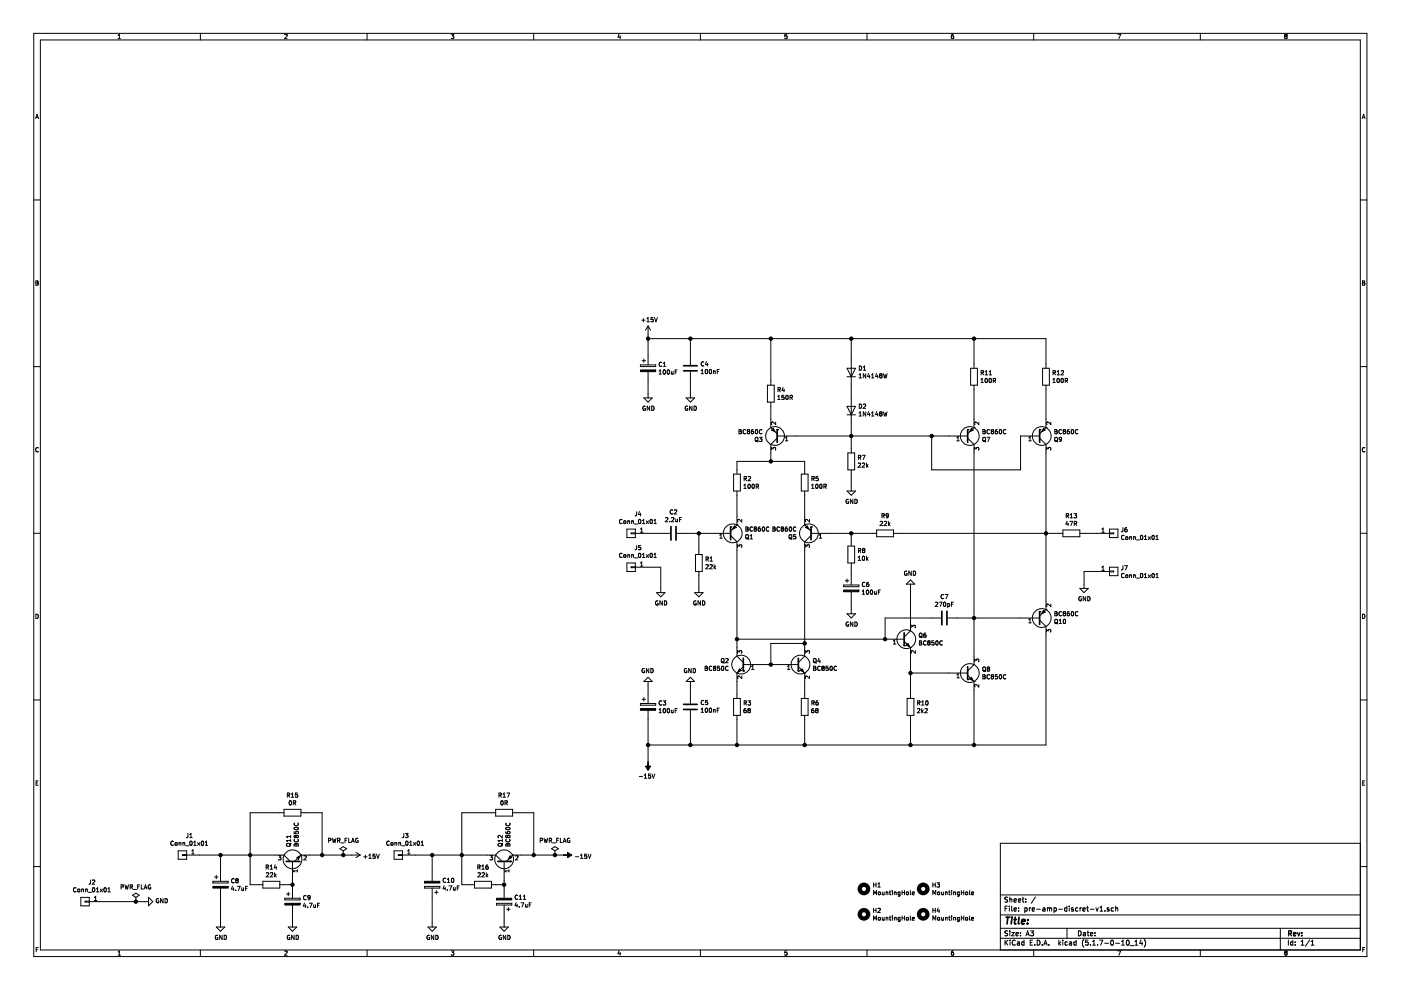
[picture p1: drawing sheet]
EESchema Schematic File Version 4
EELAYER 30 0
EELAYER END
$Descr A3 16535 11693
encoding utf-8
Sheet 1 1
Title ""
Date ""
Rev ""
Comp ""
Comment1 ""
Comment2 ""
Comment3 ""
Comment4 ""
$EndDescr
$Comp
L Transistor_BJT:BC850 Q2
U 1 1
P 8800 7850
F 0 "Q2" H 8991 7896 50  0000 L CNN
F 1 "BC850C" H 8991 7805 50  0000 L CNN
F 2 "Package_TO_SOT_SMD:SOT-23" H 9000 7775 50  0001 L CIN
F 3 "http://www.infineon.com/dgdl/Infineon-BC847SERIES_BC848SERIES_BC849SERIES_BC850SERIES-DS-v01_01-en.pdf?fileId=db3a304314dca389011541d4630a1657" H 8800 7850 50  0001 L CNN
	1    8800 7850
	-1   0    0    -1  
$EndComp
$Comp
L Transistor_BJT:BC860 Q5
U 1 1
P 9600 6300
F 0 "Q5" H 9791 6346 50  0000 L CNN
F 1 "BC860C" H 9791 6255 50  0000 L CNN
F 2 "Package_TO_SOT_SMD:SOT-23" H 9800 6225 50  0001 L CIN
F 3 "http://www.infineon.com/dgdl/Infineon-BC857SERIES_BC858SERIES_BC859SERIES_BC860SERIES-DS-v01_01-en.pdf?fileId=db3a304314dca389011541da0e3a1661" H 9600 6300 50  0001 L CNN
	1    9600 6300
	-1   0    0    1   
$EndComp
$Comp
L Transistor_BJT:BC850 Q4
U 1 1
P 9400 7850
F 0 "Q4" H 9591 7896 50  0000 L CNN
F 1 "BC850C" H 9591 7805 50  0000 L CNN
F 2 "Package_TO_SOT_SMD:SOT-23" H 9600 7775 50  0001 L CIN
F 3 "http://www.infineon.com/dgdl/Infineon-BC847SERIES_BC848SERIES_BC849SERIES_BC850SERIES-DS-v01_01-en.pdf?fileId=db3a304314dca389011541d4630a1657" H 9400 7850 50  0001 L CNN
	1    9400 7850
	1    0    0    -1  
$EndComp
$Comp
L Device:R R6
U 1 1
P 9500 8350
F 0 "R6" H 9570 8396 50  0000 L CNN
F 1 "68" H 9570 8305 50  0000 L CNN
F 2 "Resistor_SMD:R_0805_2012Metric_Pad1.20x1.40mm_HandSolder" V 9430 8350 50  0001 C CNN
F 3 "~" H 9500 8350 50  0001 C CNN
	1    9500 8350
	1    0    0    -1  
$EndComp
$Comp
L Transistor_BJT:BC860 Q1
U 1 1
P 8600 6300
F 0 "Q1" H 8791 6346 50  0000 L CNN
F 1 "BC860C" H 8791 6255 50  0000 L CNN
F 2 "Package_TO_SOT_SMD:SOT-23" H 8800 6225 50  0001 L CIN
F 3 "http://www.infineon.com/dgdl/Infineon-BC857SERIES_BC858SERIES_BC859SERIES_BC860SERIES-DS-v01_01-en.pdf?fileId=db3a304314dca389011541da0e3a1661" H 8600 6300 50  0001 L CNN
	1    8600 6300
	1    0    0    1   
$EndComp
$Comp
L Device:C C2
U 1 1
P 7950 6300
F 0 "C2" V 7698 6300 50  0000 C CNN
F 1 "2.2uF" V 7789 6300 50  0000 C CNN
F 2 "Capacitor_THT:C_Rect_L7.2mm_W7.2mm_P5.00mm_FKS2_FKP2_MKS2_MKP2" H 7988 6150 50  0001 C CNN
F 3 "~" H 7950 6300 50  0001 C CNN
	1    7950 6300
	0    1    1    0   
$EndComp
$Comp
L power:GND #PWR09
U 1 1
P 8250 6950
F 0 "#PWR09" H 8250 6700 50  0001 C CNN
F 1 "GND" H 8255 6777 50  0000 C CNN
F 2 "" H 8250 6950 50  0001 C CNN
F 3 "" H 8250 6950 50  0001 C CNN
	1    8250 6950
	1    0    0    -1  
$EndComp
$Comp
L Device:R R3
U 1 1
P 8700 8350
F 0 "R3" H 8770 8396 50  0000 L CNN
F 1 "68" H 8770 8305 50  0000 L CNN
F 2 "Resistor_SMD:R_0805_2012Metric_Pad1.20x1.40mm_HandSolder" V 8630 8350 50  0001 C CNN
F 3 "~" H 8700 8350 50  0001 C CNN
	1    8700 8350
	1    0    0    -1  
$EndComp
$Comp
L Device:R R1
U 1 1
P 8250 6650
F 0 "R1" H 8320 6696 50  0000 L CNN
F 1 "22k" H 8320 6605 50  0000 L CNN
F 2 "Resistor_SMD:R_0805_2012Metric_Pad1.20x1.40mm_HandSolder" V 8180 6650 50  0001 C CNN
F 3 "~" H 8250 6650 50  0001 C CNN
	1    8250 6650
	1    0    0    -1  
$EndComp
$Comp
L Device:R R8
U 1 1
P 10050 6550
F 0 "R8" H 10120 6596 50  0000 L CNN
F 1 "10k" H 10120 6505 50  0000 L CNN
F 2 "Resistor_SMD:R_0805_2012Metric_Pad1.20x1.40mm_HandSolder" V 9980 6550 50  0001 C CNN
F 3 "~" H 10050 6550 50  0001 C CNN
	1    10050 6550
	1    0    0    -1  
$EndComp
$Comp
L Device:CP C6
U 1 1
P 10050 6950
F 0 "C6" H 10168 6996 50  0000 L CNN
F 1 "100uF" H 10168 6905 50  0000 L CNN
F 2 "Capacitor_THT:CP_Radial_D8.0mm_P3.50mm" H 10088 6800 50  0001 C CNN
F 3 "~" H 10050 6950 50  0001 C CNN
	1    10050 6950
	1    0    0    -1  
$EndComp
$Comp
L Device:R R9
U 1 1
P 10450 6300
F 0 "R9" V 10243 6300 50  0000 C CNN
F 1 "22k" V 10334 6300 50  0000 C CNN
F 2 "Resistor_SMD:R_0805_2012Metric_Pad1.20x1.40mm_HandSolder" V 10380 6300 50  0001 C CNN
F 3 "~" H 10450 6300 50  0001 C CNN
	1    10450 6300
	0    1    1    0   
$EndComp
$Comp
L Device:R R2
U 1 1
P 8700 5700
F 0 "R2" H 8770 5746 50  0000 L CNN
F 1 "100R" H 8770 5655 50  0000 L CNN
F 2 "Resistor_SMD:R_0805_2012Metric_Pad1.20x1.40mm_HandSolder" V 8630 5700 50  0001 C CNN
F 3 "~" H 8700 5700 50  0001 C CNN
	1    8700 5700
	1    0    0    -1  
$EndComp
$Comp
L Device:R R5
U 1 1
P 9500 5700
F 0 "R5" H 9570 5746 50  0000 L CNN
F 1 "100R" H 9570 5655 50  0000 L CNN
F 2 "Resistor_SMD:R_0805_2012Metric_Pad1.20x1.40mm_HandSolder" V 9430 5700 50  0001 C CNN
F 3 "~" H 9500 5700 50  0001 C CNN
	1    9500 5700
	1    0    0    -1  
$EndComp
$Comp
L Transistor_BJT:BC860 Q3
U 1 1
P 9200 5150
F 0 "Q3" H 9391 5196 50  0000 L CNN
F 1 "BC860C" H 9391 5105 50  0000 L CNN
F 2 "Package_TO_SOT_SMD:SOT-23" H 9400 5075 50  0001 L CIN
F 3 "http://www.infineon.com/dgdl/Infineon-BC857SERIES_BC858SERIES_BC859SERIES_BC860SERIES-DS-v01_01-en.pdf?fileId=db3a304314dca389011541da0e3a1661" H 9200 5150 50  0001 L CNN
	1    9200 5150
	-1   0    0    1   
$EndComp
$Comp
L Device:R R4
U 1 1
P 9100 4650
F 0 "R4" H 9170 4696 50  0000 L CNN
F 1 "150R" H 9170 4605 50  0000 L CNN
F 2 "Resistor_SMD:R_0805_2012Metric_Pad1.20x1.40mm_HandSolder" V 9030 4650 50  0001 C CNN
F 3 "~" H 9100 4650 50  0001 C CNN
	1    9100 4650
	1    0    0    -1  
$EndComp
$Comp
L Device:R R7
U 1 1
P 10050 5450
F 0 "R7" H 10120 5496 50  0000 L CNN
F 1 "22k" H 10120 5405 50  0000 L CNN
F 2 "Resistor_SMD:R_0805_2012Metric_Pad1.20x1.40mm_HandSolder" V 9980 5450 50  0001 C CNN
F 3 "~" H 10050 5450 50  0001 C CNN
	1    10050 5450
	1    0    0    -1  
$EndComp
$Comp
L Diode:1N4148W D2
U 1 1
P 10050 4850
F 0 "D2" V 10096 4770 50  0000 R CNN
F 1 "1N4148W" V 10005 4770 50  0000 R CNN
F 2 "Diode_SMD:D_SOD-123" H 10050 4675 50  0001 C CNN
F 3 "https://www.vishay.com/docs/85748/1n4148w.pdf" H 10050 4850 50  0001 C CNN
	1    10050 4850
	0    -1   -1   0   
$EndComp
$Comp
L Diode:1N4148W D1
U 1 1
P 10050 4400
F 0 "D1" V 10096 4320 50  0000 R CNN
F 1 "1N4148W" V 10005 4320 50  0000 R CNN
F 2 "Diode_SMD:D_SOD-123" H 10050 4225 50  0001 C CNN
F 3 "https://www.vishay.com/docs/85748/1n4148w.pdf" H 10050 4400 50  0001 C CNN
	1    10050 4400
	0    -1   -1   0   
$EndComp
$Comp
L Transistor_BJT:BC860 Q7
U 1 1
P 11400 5150
F 0 "Q7" H 11591 5196 50  0000 L CNN
F 1 "BC860C" H 11591 5105 50  0000 L CNN
F 2 "Package_TO_SOT_SMD:SOT-23" H 11600 5075 50  0001 L CIN
F 3 "http://www.infineon.com/dgdl/Infineon-BC857SERIES_BC858SERIES_BC859SERIES_BC860SERIES-DS-v01_01-en.pdf?fileId=db3a304314dca389011541da0e3a1661" H 11400 5150 50  0001 L CNN
	1    11400 5150
	1    0    0    1   
$EndComp
$Comp
L Transistor_BJT:BC860 Q9
U 1 1
P 12250 5150
F 0 "Q9" H 12441 5196 50  0000 L CNN
F 1 "BC860C" H 12441 5105 50  0000 L CNN
F 2 "Package_TO_SOT_SMD:SOT-23" H 12450 5075 50  0001 L CIN
F 3 "http://www.infineon.com/dgdl/Infineon-BC857SERIES_BC858SERIES_BC859SERIES_BC860SERIES-DS-v01_01-en.pdf?fileId=db3a304314dca389011541da0e3a1661" H 12250 5150 50  0001 L CNN
	1    12250 5150
	1    0    0    1   
$EndComp
$Comp
L Device:R R11
U 1 1
P 11500 4450
F 0 "R11" H 11570 4496 50  0000 L CNN
F 1 "100R" H 11570 4405 50  0000 L CNN
F 2 "Resistor_SMD:R_0805_2012Metric_Pad1.20x1.40mm_HandSolder" V 11430 4450 50  0001 C CNN
F 3 "~" H 11500 4450 50  0001 C CNN
	1    11500 4450
	1    0    0    -1  
$EndComp
$Comp
L Device:R R12
U 1 1
P 12350 4450
F 0 "R12" H 12420 4496 50  0000 L CNN
F 1 "100R" H 12420 4405 50  0000 L CNN
F 2 "Resistor_SMD:R_0805_2012Metric_Pad1.20x1.40mm_HandSolder" V 12280 4450 50  0001 C CNN
F 3 "~" H 12350 4450 50  0001 C CNN
	1    12350 4450
	1    0    0    -1  
$EndComp
$Comp
L Transistor_BJT:BC850 Q6
U 1 1
P 10650 7550
F 0 "Q6" H 10841 7596 50  0000 L CNN
F 1 "BC850C" H 10841 7505 50  0000 L CNN
F 2 "Package_TO_SOT_SMD:SOT-23" H 10850 7475 50  0001 L CIN
F 3 "http://www.infineon.com/dgdl/Infineon-BC847SERIES_BC848SERIES_BC849SERIES_BC850SERIES-DS-v01_01-en.pdf?fileId=db3a304314dca389011541d4630a1657" H 10650 7550 50  0001 L CNN
	1    10650 7550
	1    0    0    -1  
$EndComp
$Comp
L Transistor_BJT:BC850 Q8
U 1 1
P 11400 7950
F 0 "Q8" H 11591 7996 50  0000 L CNN
F 1 "BC850C" H 11591 7905 50  0000 L CNN
F 2 "Package_TO_SOT_SMD:SOT-23" H 11600 7875 50  0001 L CIN
F 3 "http://www.infineon.com/dgdl/Infineon-BC847SERIES_BC848SERIES_BC849SERIES_BC850SERIES-DS-v01_01-en.pdf?fileId=db3a304314dca389011541d4630a1657" H 11400 7950 50  0001 L CNN
	1    11400 7950
	1    0    0    -1  
$EndComp
$Comp
L Device:R R10
U 1 1
P 10750 8350
F 0 "R10" H 10820 8396 50  0000 L CNN
F 1 "2k2" H 10820 8305 50  0000 L CNN
F 2 "Resistor_SMD:R_0805_2012Metric_Pad1.20x1.40mm_HandSolder" V 10680 8350 50  0001 C CNN
F 3 "~" H 10750 8350 50  0001 C CNN
	1    10750 8350
	1    0    0    -1  
$EndComp
$Comp
L Transistor_BJT:BC860 Q10
U 1 1
P 12250 7300
F 0 "Q10" H 12441 7346 50  0000 L CNN
F 1 "BC860C" H 12441 7255 50  0000 L CNN
F 2 "Package_TO_SOT_SMD:SOT-23" H 12450 7225 50  0001 L CIN
F 3 "http://www.infineon.com/dgdl/Infineon-BC857SERIES_BC858SERIES_BC859SERIES_BC860SERIES-DS-v01_01-en.pdf?fileId=db3a304314dca389011541da0e3a1661" H 12250 7300 50  0001 L CNN
	1    12250 7300
	1    0    0    1   
$EndComp
$Comp
L power:GND #PWR013
U 1 1
P 10050 7200
F 0 "#PWR013" H 10050 6950 50  0001 C CNN
F 1 "GND" H 10055 7027 50  0000 C CNN
F 2 "" H 10050 7200 50  0001 C CNN
F 3 "" H 10050 7200 50  0001 C CNN
	1    10050 7200
	1    0    0    -1  
$EndComp
Wire Wire Line
	8700 6500 8700 7550
Wire Wire Line
	8700 8200 8700 8050
Wire Wire Line
	9500 7650 9500 7600
Wire Wire Line
	9200 7850 9100 7850
Wire Wire Line
	9100 7850 9100 7600
Wire Wire Line
	9100 7600 9500 7600
Connection ~ 9100 7850
Wire Wire Line
	9100 7850 9000 7850
Connection ~ 9500 7600
Wire Wire Line
	9500 7600 9500 6500
Wire Wire Line
	9500 8200 9500 8050
$Comp
L Device:C C7
U 1 1
P 11150 7300
F 0 "C7" V 10898 7300 50  0000 C CNN
F 1 "270pF" V 10989 7300 50  0000 C CNN
F 2 "Capacitor_THT:C_Disc_D7.0mm_W2.5mm_P5.00mm" H 11188 7150 50  0001 C CNN
F 3 "~" H 11150 7300 50  0001 C CNN
	1    11150 7300
	0    1    1    0   
$EndComp
$Comp
L power:GND #PWR014
U 1 1
P 10750 6950
F 0 "#PWR014" H 10750 6700 50  0001 C CNN
F 1 "GND" H 10755 6777 50  0000 C CNN
F 2 "" H 10750 6950 50  0001 C CNN
F 3 "" H 10750 6950 50  0001 C CNN
	1    10750 6950
	-1   0    0    1   
$EndComp
$Comp
L power:GND #PWR04
U 1 1
P 7800 6950
F 0 "#PWR04" H 7800 6700 50  0001 C CNN
F 1 "GND" H 7805 6777 50  0000 C CNN
F 2 "" H 7800 6950 50  0001 C CNN
F 3 "" H 7800 6950 50  0001 C CNN
	1    7800 6950
	1    0    0    -1  
$EndComp
$Comp
L Mechanical:MountingHole H1
U 1 1
P 10200 10500
F 0 "H1" H 10300 10546 50  0000 L CNN
F 1 "MountingHole" H 10300 10455 50  0000 L CNN
F 2 "MountingHole:MountingHole_3.2mm_M3" H 10200 10500 50  0001 C CNN
F 3 "~" H 10200 10500 50  0001 C CNN
	1    10200 10500
	1    0    0    -1  
$EndComp
$Comp
L Mechanical:MountingHole H3
U 1 1
P 10900 10500
F 0 "H3" H 11000 10546 50  0000 L CNN
F 1 "MountingHole" H 11000 10455 50  0000 L CNN
F 2 "MountingHole:MountingHole_3.2mm_M3" H 10900 10500 50  0001 C CNN
F 3 "~" H 10900 10500 50  0001 C CNN
	1    10900 10500
	1    0    0    -1  
$EndComp
$Comp
L Mechanical:MountingHole H2
U 1 1
P 10200 10800
F 0 "H2" H 10300 10846 50  0000 L CNN
F 1 "MountingHole" H 10300 10755 50  0000 L CNN
F 2 "MountingHole:MountingHole_3.2mm_M3" H 10200 10800 50  0001 C CNN
F 3 "~" H 10200 10800 50  0001 C CNN
	1    10200 10800
	1    0    0    -1  
$EndComp
$Comp
L Mechanical:MountingHole H4
U 1 1
P 10900 10800
F 0 "H4" H 11000 10846 50  0000 L CNN
F 1 "MountingHole" H 11000 10755 50  0000 L CNN
F 2 "MountingHole:MountingHole_3.2mm_M3" H 10900 10800 50  0001 C CNN
F 3 "~" H 10900 10800 50  0001 C CNN
	1    10900 10800
	1    0    0    -1  
$EndComp
$Comp
L Connector_Generic:Conn_01x01 J4
U 1 1
P 7450 6300
F 0 "J4" H 7368 6075 50  0000 C CNN
F 1 "Conn_01x01" H 7368 6166 50  0000 C CNN
F 2 "Connector_Pin:Pin_D1.3mm_L11.0mm" H 7450 6300 50  0001 C CNN
F 3 "~" H 7450 6300 50  0001 C CNN
	1    7450 6300
	-1   0    0    1   
$EndComp
$Comp
L Connector_Generic:Conn_01x01 J5
U 1 1
P 7450 6700
F 0 "J5" H 7368 6475 50  0000 C CNN
F 1 "Conn_01x01" H 7368 6566 50  0000 C CNN
F 2 "Connector_Pin:Pin_D1.3mm_L11.0mm" H 7450 6700 50  0001 C CNN
F 3 "~" H 7450 6700 50  0001 C CNN
	1    7450 6700
	-1   0    0    1   
$EndComp
Wire Wire Line
	8250 6950 8250 6800
Wire Wire Line
	8250 6500 8250 6300
Wire Wire Line
	8700 5550 8700 5450
Wire Wire Line
	8700 5450 9100 5450
Wire Wire Line
	9500 5450 9500 5550
Wire Wire Line
	9100 5350 9100 5450
Connection ~ 9100 5450
Wire Wire Line
	9100 5450 9500 5450
Wire Wire Line
	8700 6100 8700 5850
Wire Wire Line
	9500 6100 9500 5850
$Comp
L power:GND #PWR012
U 1 1
P 10050 5750
F 0 "#PWR012" H 10050 5500 50  0001 C CNN
F 1 "GND" H 10055 5577 50  0000 C CNN
F 2 "" H 10050 5750 50  0001 C CNN
F 3 "" H 10050 5750 50  0001 C CNN
	1    10050 5750
	1    0    0    -1  
$EndComp
Wire Wire Line
	9400 5150 10050 5150
Wire Wire Line
	10050 5150 10050 5000
Wire Wire Line
	10050 5300 10050 5150
Connection ~ 10050 5150
Wire Wire Line
	10050 5750 10050 5600
Wire Wire Line
	9100 4950 9100 4800
Wire Wire Line
	9100 4500 9100 4000
Wire Wire Line
	9100 4000 10050 4000
Wire Wire Line
	10050 4000 10050 4250
Wire Wire Line
	10050 4550 10050 4700
Wire Wire Line
	11200 5150 11000 5150
Wire Wire Line
	11500 4950 11500 4600
Wire Wire Line
	11500 4300 11500 4000
Wire Wire Line
	11500 4000 10050 4000
Connection ~ 10050 4000
Wire Wire Line
	12350 4300 12350 4000
Wire Wire Line
	12350 4000 11500 4000
Connection ~ 11500 4000
Wire Wire Line
	12350 4950 12350 4600
Wire Wire Line
	12350 7100 12350 6300
Wire Wire Line
	11500 7750 11500 7300
Wire Wire Line
	11300 7300 11500 7300
Connection ~ 11500 7300
Wire Wire Line
	11500 7300 11500 5350
Wire Wire Line
	11500 7300 12050 7300
Wire Wire Line
	11200 7950 10750 7950
Connection ~ 10750 7950
Wire Wire Line
	9800 6300 10050 6300
Wire Wire Line
	10050 6400 10050 6300
Connection ~ 10050 6300
Wire Wire Line
	10050 6300 10300 6300
Wire Wire Line
	10050 6800 10050 6700
Wire Wire Line
	10050 7200 10050 7100
Wire Wire Line
	10450 7300 10450 7550
Wire Wire Line
	10450 7550 8700 7550
Connection ~ 10450 7550
Connection ~ 8700 7550
Wire Wire Line
	8700 7550 8700 7650
Wire Wire Line
	10450 7300 11000 7300
Wire Wire Line
	10750 7350 10750 6950
Wire Wire Line
	10600 6300 12350 6300
Connection ~ 12350 6300
Wire Wire Line
	12350 6300 12350 5350
Wire Wire Line
	12050 5150 12050 5550
Wire Wire Line
	12050 5550 11000 5550
Wire Wire Line
	11000 5550 11000 5150
Connection ~ 11000 5150
Wire Wire Line
	11000 5150 10050 5150
$Comp
L power:+15V #PWR05
U 1 1
P 7650 3950
F 0 "#PWR05" H 7650 3800 50  0001 C CNN
F 1 "+15V" H 7665 4123 50  0000 C CNN
F 2 "" H 7650 3950 50  0001 C CNN
F 3 "" H 7650 3950 50  0001 C CNN
	1    7650 3950
	1    0    0    -1  
$EndComp
Connection ~ 9100 4000
Wire Wire Line
	12350 7500 12350 8800
Wire Wire Line
	12350 8800 11500 8800
Wire Wire Line
	8700 8800 8700 8500
Wire Wire Line
	9500 8500 9500 8800
Connection ~ 9500 8800
Wire Wire Line
	9500 8800 8700 8800
Wire Wire Line
	10750 8500 10750 8800
Connection ~ 10750 8800
Wire Wire Line
	10750 8800 9500 8800
Wire Wire Line
	11500 8150 11500 8800
Connection ~ 11500 8800
Wire Wire Line
	11500 8800 10750 8800
$Comp
L power:-15V #PWR08
U 1 1
P 7650 9000
F 0 "#PWR08" H 7650 9100 50  0001 C CNN
F 1 "-15V" H 7665 9173 50  0000 C CNN
F 2 "" H 7650 9000 50  0001 C CNN
F 3 "" H 7650 9000 50  0001 C CNN
	1    7650 9000
	-1   0    0    1   
$EndComp
Connection ~ 8700 8800
$Comp
L Connector_Generic:Conn_01x01 J6
U 1 1
P 13150 6300
F 0 "J6" H 13230 6342 50  0000 L CNN
F 1 "Conn_01x01" H 13230 6251 50  0000 L CNN
F 2 "Connector_Pin:Pin_D1.3mm_L11.0mm" H 13150 6300 50  0001 C CNN
F 3 "~" H 13150 6300 50  0001 C CNN
	1    13150 6300
	1    0    0    -1  
$EndComp
$Comp
L Connector_Generic:Conn_01x01 J7
U 1 1
P 13150 6750
F 0 "J7" H 13230 6792 50  0000 L CNN
F 1 "Conn_01x01" H 13230 6701 50  0000 L CNN
F 2 "Connector_Pin:Pin_D1.3mm_L11.0mm" H 13150 6750 50  0001 C CNN
F 3 "~" H 13150 6750 50  0001 C CNN
	1    13150 6750
	1    0    0    -1  
$EndComp
$Comp
L Connector_Generic:Conn_01x01 J1
U 1 1
P 2150 10100
F 0 "J1" H 2068 9875 50  0000 C CNN
F 1 "Conn_01x01" H 2068 9966 50  0000 C CNN
F 2 "Connector_Pin:Pin_D1.3mm_L11.0mm" H 2150 10100 50  0001 C CNN
F 3 "~" H 2150 10100 50  0001 C CNN
	1    2150 10100
	-1   0    0    1   
$EndComp
$Comp
L Connector_Generic:Conn_01x01 J2
U 1 1
P 1000 10650
F 0 "J2" H 918 10425 50  0000 C CNN
F 1 "Conn_01x01" H 918 10516 50  0000 C CNN
F 2 "Connector_Pin:Pin_D1.3mm_L11.0mm" H 1000 10650 50  0001 C CNN
F 3 "~" H 1000 10650 50  0001 C CNN
	1    1000 10650
	-1   0    0    1   
$EndComp
$Comp
L Connector_Generic:Conn_01x01 J3
U 1 1
P 4700 10100
F 0 "J3" H 4618 9875 50  0000 C CNN
F 1 "Conn_01x01" H 4618 9966 50  0000 C CNN
F 2 "Connector_Pin:Pin_D1.3mm_L11.0mm" H 4700 10100 50  0001 C CNN
F 3 "~" H 4700 10100 50  0001 C CNN
	1    4700 10100
	-1   0    0    1   
$EndComp
$Comp
L power:GND #PWR02
U 1 1
P 1700 10650
F 0 "#PWR02" H 1700 10400 50  0001 C CNN
F 1 "GND" V 1705 10522 50  0000 R CNN
F 2 "" H 1700 10650 50  0001 C CNN
F 3 "" H 1700 10650 50  0001 C CNN
	1    1700 10650
	0    -1   -1   0   
$EndComp
$Comp
L power:+15V #PWR01
U 1 1
P 4150 10100
F 0 "#PWR01" H 4150 9950 50  0001 C CNN
F 1 "+15V" V 4165 10228 50  0000 L CNN
F 2 "" H 4150 10100 50  0001 C CNN
F 3 "" H 4150 10100 50  0001 C CNN
	1    4150 10100
	0    1    1    0   
$EndComp
$Comp
L Device:CP C3
U 1 1
P 7650 8350
F 0 "C3" H 7768 8396 50  0000 L CNN
F 1 "100uF" H 7768 8305 50  0000 L CNN
F 2 "Capacitor_THT:CP_Radial_D8.0mm_P3.50mm" H 7688 8200 50  0001 C CNN
F 3 "~" H 7650 8350 50  0001 C CNN
	1    7650 8350
	1    0    0    -1  
$EndComp
$Comp
L Device:C C5
U 1 1
P 8150 8350
F 0 "C5" H 8035 8304 50  0000 R CNN
F 1 "100nF" H 8035 8395 50  0000 R CNN
F 2 "Capacitor_THT:C_Rect_L7.2mm_W2.5mm_P5.00mm_FKS2_FKP2_MKS2_MKP2" H 8188 8200 50  0001 C CNN
F 3 "~" H 8150 8350 50  0001 C CNN
	1    8150 8350
	-1   0    0    1   
$EndComp
$Comp
L power:GND #PWR07
U 1 1
P 7650 8100
F 0 "#PWR07" H 7650 7850 50  0001 C CNN
F 1 "GND" H 7655 7927 50  0000 C CNN
F 2 "" H 7650 8100 50  0001 C CNN
F 3 "" H 7650 8100 50  0001 C CNN
	1    7650 8100
	-1   0    0    1   
$EndComp
$Comp
L power:GND #PWR011
U 1 1
P 8150 8100
F 0 "#PWR011" H 8150 7850 50  0001 C CNN
F 1 "GND" H 8155 7927 50  0000 C CNN
F 2 "" H 8150 8100 50  0001 C CNN
F 3 "" H 8150 8100 50  0001 C CNN
	1    8150 8100
	-1   0    0    1   
$EndComp
Wire Wire Line
	8150 8800 8150 8500
Wire Wire Line
	7650 8800 7650 8500
Wire Wire Line
	7650 9000 7650 8800
Connection ~ 7650 8800
Wire Wire Line
	7650 8200 7650 8100
Wire Wire Line
	8150 8200 8150 8100
$Comp
L Device:R R13
U 1 1
P 12650 6300
F 0 "R13" V 12443 6300 50  0000 C CNN
F 1 "47R" V 12534 6300 50  0000 C CNN
F 2 "Resistor_SMD:R_0805_2012Metric_Pad1.20x1.40mm_HandSolder" V 12580 6300 50  0001 C CNN
F 3 "~" H 12650 6300 50  0001 C CNN
	1    12650 6300
	0    1    1    0   
$EndComp
Wire Wire Line
	7650 4000 7650 3950
$Comp
L Device:CP C1
U 1 1
P 7650 4350
F 0 "C1" H 7768 4396 50  0000 L CNN
F 1 "100uF" H 7768 4305 50  0000 L CNN
F 2 "Capacitor_THT:CP_Radial_D8.0mm_P3.50mm" H 7688 4200 50  0001 C CNN
F 3 "~" H 7650 4350 50  0001 C CNN
	1    7650 4350
	1    0    0    -1  
$EndComp
$Comp
L power:GND #PWR06
U 1 1
P 7650 4650
F 0 "#PWR06" H 7650 4400 50  0001 C CNN
F 1 "GND" H 7655 4477 50  0000 C CNN
F 2 "" H 7650 4650 50  0001 C CNN
F 3 "" H 7650 4650 50  0001 C CNN
	1    7650 4650
	1    0    0    -1  
$EndComp
$Comp
L power:GND #PWR010
U 1 1
P 8150 4650
F 0 "#PWR010" H 8150 4400 50  0001 C CNN
F 1 "GND" H 8155 4477 50  0000 C CNN
F 2 "" H 8150 4650 50  0001 C CNN
F 3 "" H 8150 4650 50  0001 C CNN
	1    8150 4650
	1    0    0    -1  
$EndComp
$Comp
L power:GND #PWR015
U 1 1
P 12800 6900
F 0 "#PWR015" H 12800 6650 50  0001 C CNN
F 1 "GND" H 12805 6727 50  0000 C CNN
F 2 "" H 12800 6900 50  0001 C CNN
F 3 "" H 12800 6900 50  0001 C CNN
	1    12800 6900
	1    0    0    -1  
$EndComp
Wire Wire Line
	12500 6300 12350 6300
Wire Wire Line
	12950 6300 12800 6300
Wire Wire Line
	12950 6750 12800 6750
Wire Wire Line
	12800 6750 12800 6900
Wire Wire Line
	7650 4200 7650 4000
Connection ~ 7650 4000
Wire Wire Line
	8150 4200 8150 4000
Wire Wire Line
	8150 4650 8150 4500
$Comp
L Device:C C4
U 1 1
P 8150 4350
F 0 "C4" H 8035 4304 50  0000 R CNN
F 1 "100nF" H 8035 4395 50  0000 R CNN
F 2 "Capacitor_THT:C_Rect_L7.2mm_W2.5mm_P5.00mm_FKS2_FKP2_MKS2_MKP2" H 8188 4200 50  0001 C CNN
F 3 "~" H 8150 4350 50  0001 C CNN
	1    8150 4350
	-1   0    0    1   
$EndComp
Connection ~ 8150 4000
Wire Wire Line
	8150 4000 9100 4000
Wire Wire Line
	7650 4000 8150 4000
Connection ~ 8150 8800
Wire Wire Line
	8150 8800 8700 8800
Wire Wire Line
	7650 8800 8150 8800
$Comp
L power:-15V #PWR0101
U 1 1
P 6650 10100
F 0 "#PWR0101" H 6650 10200 50  0001 C CNN
F 1 "-15V" V 6665 10228 50  0000 L CNN
F 2 "" H 6650 10100 50  0001 C CNN
F 3 "" H 6650 10100 50  0001 C CNN
	1    6650 10100
	0    1    1    0   
$EndComp
Wire Wire Line
	7650 4500 7650 4650
Wire Wire Line
	10750 7950 10750 8200
Wire Wire Line
	10750 7750 10750 7950
$Comp
L power:PWR_FLAG #FLG0101
U 1 1
P 1600 10650
F 0 "#FLG0101" H 1600 10725 50  0001 C CNN
F 1 "PWR_FLAG" H 1600 10823 50  0000 C CNN
F 2 "" H 1600 10650 50  0001 C CNN
F 3 "~" H 1600 10650 50  0001 C CNN
	1    1600 10650
	1    0    0    -1  
$EndComp
Wire Wire Line
	1200 10650 1600 10650
Wire Wire Line
	1600 10650 1700 10650
Connection ~ 1600 10650
$Comp
L power:PWR_FLAG #FLG0102
U 1 1
P 4050 10100
F 0 "#FLG0102" H 4050 10175 50  0001 C CNN
F 1 "PWR_FLAG" H 4050 10273 50  0000 C CNN
F 2 "" H 4050 10100 50  0001 C CNN
F 3 "~" H 4050 10100 50  0001 C CNN
	1    4050 10100
	1    0    0    -1  
$EndComp
$Comp
L power:PWR_FLAG #FLG0103
U 1 1
P 6550 10100
F 0 "#FLG0103" H 6550 10175 50  0001 C CNN
F 1 "PWR_FLAG" H 6550 10273 50  0000 C CNN
F 2 "" H 6550 10100 50  0001 C CNN
F 3 "~" H 6550 10100 50  0001 C CNN
	1    6550 10100
	1    0    0    -1  
$EndComp
Wire Wire Line
	6550 10100 6650 10100
$Comp
L Transistor_BJT:BC850 Q11
U 1 1
P 3450 10200
F 0 "Q11" H 3641 10246 50  0000 L CNN
F 1 "BC850C" H 3641 10155 50  0000 L CNN
F 2 "Package_TO_SOT_SMD:SOT-23" H 3650 10125 50  0001 L CIN
F 3 "http://www.infineon.com/dgdl/Infineon-BC847SERIES_BC848SERIES_BC849SERIES_BC850SERIES-DS-v01_01-en.pdf?fileId=db3a304314dca389011541d4630a1657" H 3450 10200 50  0001 L CNN
	1    3450 10200
	0    -1   -1   0   
$EndComp
$Comp
L Device:CP C8
U 1 1
P 2600 10450
F 0 "C8" H 2718 10496 50  0000 L CNN
F 1 "4.7uF" H 2718 10405 50  0000 L CNN
F 2 "Capacitor_THT:CP_Radial_D5.0mm_P2.00mm" H 2638 10300 50  0001 C CNN
F 3 "~" H 2600 10450 50  0001 C CNN
	1    2600 10450
	1    0    0    -1  
$EndComp
$Comp
L Device:CP C9
U 1 1
P 3450 10650
F 0 "C9" H 3568 10696 50  0000 L CNN
F 1 "4.7uF" H 3568 10605 50  0000 L CNN
F 2 "Capacitor_THT:CP_Radial_D5.0mm_P2.00mm" H 3488 10500 50  0001 C CNN
F 3 "~" H 3450 10650 50  0001 C CNN
	1    3450 10650
	1    0    0    -1  
$EndComp
$Comp
L Device:R R14
U 1 1
P 3200 10450
F 0 "R14" V 2993 10450 50  0000 C CNN
F 1 "22k" V 3084 10450 50  0000 C CNN
F 2 "Resistor_SMD:R_0805_2012Metric_Pad1.20x1.40mm_HandSolder" V 3130 10450 50  0001 C CNN
F 3 "~" H 3200 10450 50  0001 C CNN
	1    3200 10450
	0    1    1    0   
$EndComp
$Comp
L power:GND #PWR0102
U 1 1
P 3450 10900
F 0 "#PWR0102" H 3450 10650 50  0001 C CNN
F 1 "GND" H 3455 10727 50  0000 C CNN
F 2 "" H 3450 10900 50  0001 C CNN
F 3 "" H 3450 10900 50  0001 C CNN
	1    3450 10900
	1    0    0    -1  
$EndComp
Wire Wire Line
	3450 10900 3450 10800
Wire Wire Line
	3450 10500 3450 10450
Wire Wire Line
	3350 10450 3450 10450
Connection ~ 3450 10450
Wire Wire Line
	3450 10450 3450 10400
Wire Wire Line
	3250 10100 2950 10100
Wire Wire Line
	2600 10100 2600 10300
Wire Wire Line
	3050 10450 2950 10450
Wire Wire Line
	2950 10450 2950 10100
Connection ~ 2950 10100
Wire Wire Line
	2950 10100 2600 10100
$Comp
L power:GND #PWR0103
U 1 1
P 2600 10900
F 0 "#PWR0103" H 2600 10650 50  0001 C CNN
F 1 "GND" H 2605 10727 50  0000 C CNN
F 2 "" H 2600 10900 50  0001 C CNN
F 3 "" H 2600 10900 50  0001 C CNN
	1    2600 10900
	1    0    0    -1  
$EndComp
Wire Wire Line
	2600 10900 2600 10600
$Comp
L Device:R R15
U 1 1
P 3450 9600
F 0 "R15" V 3243 9600 50  0000 C CNN
F 1 "0R" V 3334 9600 50  0000 C CNN
F 2 "Resistor_THT:R_Axial_DIN0204_L3.6mm_D1.6mm_P7.62mm_Horizontal" V 3380 9600 50  0001 C CNN
F 3 "~" H 3450 9600 50  0001 C CNN
	1    3450 9600
	0    1    1    0   
$EndComp
Wire Wire Line
	3650 10100 3800 10100
Wire Wire Line
	3800 10100 3800 9600
Wire Wire Line
	3800 9600 3600 9600
Wire Wire Line
	3300 9600 2950 9600
Wire Wire Line
	2950 9600 2950 10100
Wire Wire Line
	8250 6300 8400 6300
Wire Wire Line
	7800 6950 7800 6700
Wire Wire Line
	7800 6700 7650 6700
Wire Wire Line
	7650 6300 7800 6300
Wire Wire Line
	8100 6300 8250 6300
Connection ~ 8250 6300
$Comp
L Device:CP C10
U 1 1
P 5100 10450
F 0 "C10" H 4982 10404 50  0000 R CNN
F 1 "4.7uF" H 4982 10495 50  0000 R CNN
F 2 "Capacitor_THT:CP_Radial_D5.0mm_P2.00mm" H 5138 10300 50  0001 C CNN
F 3 "~" H 5100 10450 50  0001 C CNN
	1    5100 10450
	-1   0    0    1   
$EndComp
$Comp
L Device:CP C11
U 1 1
P 5950 10650
F 0 "C11" H 5832 10604 50  0000 R CNN
F 1 "4.7uF" H 5832 10695 50  0000 R CNN
F 2 "Capacitor_THT:CP_Radial_D5.0mm_P2.00mm" H 5988 10500 50  0001 C CNN
F 3 "~" H 5950 10650 50  0001 C CNN
	1    5950 10650
	-1   0    0    1   
$EndComp
$Comp
L Device:R R16
U 1 1
P 5700 10450
F 0 "R16" V 5493 10450 50  0000 C CNN
F 1 "22k" V 5584 10450 50  0000 C CNN
F 2 "Resistor_SMD:R_0805_2012Metric_Pad1.20x1.40mm_HandSolder" V 5630 10450 50  0001 C CNN
F 3 "~" H 5700 10450 50  0001 C CNN
	1    5700 10450
	0    1    1    0   
$EndComp
$Comp
L power:GND #PWR016
U 1 1
P 5950 10900
F 0 "#PWR016" H 5950 10650 50  0001 C CNN
F 1 "GND" H 5955 10727 50  0000 C CNN
F 2 "" H 5950 10900 50  0001 C CNN
F 3 "" H 5950 10900 50  0001 C CNN
	1    5950 10900
	1    0    0    -1  
$EndComp
Wire Wire Line
	5950 10900 5950 10800
Wire Wire Line
	5950 10500 5950 10450
Wire Wire Line
	5850 10450 5950 10450
Connection ~ 5950 10450
Wire Wire Line
	5950 10450 5950 10400
Wire Wire Line
	5750 10100 5450 10100
Wire Wire Line
	5100 10100 5100 10300
Wire Wire Line
	5550 10450 5450 10450
Wire Wire Line
	5450 10450 5450 10100
Connection ~ 5450 10100
Wire Wire Line
	5450 10100 5100 10100
$Comp
L power:GND #PWR03
U 1 1
P 5100 10900
F 0 "#PWR03" H 5100 10650 50  0001 C CNN
F 1 "GND" H 5105 10727 50  0000 C CNN
F 2 "" H 5100 10900 50  0001 C CNN
F 3 "" H 5100 10900 50  0001 C CNN
	1    5100 10900
	1    0    0    -1  
$EndComp
Wire Wire Line
	5100 10900 5100 10600
$Comp
L Device:R R17
U 1 1
P 5950 9600
F 0 "R17" V 5743 9600 50  0000 C CNN
F 1 "0R" V 5834 9600 50  0000 C CNN
F 2 "Resistor_THT:R_Axial_DIN0204_L3.6mm_D1.6mm_P7.62mm_Horizontal" V 5880 9600 50  0001 C CNN
F 3 "~" H 5950 9600 50  0001 C CNN
	1    5950 9600
	0    1    1    0   
$EndComp
Wire Wire Line
	6150 10100 6300 10100
Wire Wire Line
	6300 10100 6300 9600
Wire Wire Line
	6300 9600 6100 9600
Wire Wire Line
	5800 9600 5450 9600
Wire Wire Line
	5450 9600 5450 10100
$Comp
L Transistor_BJT:BC860 Q12
U 1 1
P 5950 10200
F 0 "Q12" H 6141 10246 50  0000 L CNN
F 1 "BC860C" H 6141 10155 50  0000 L CNN
F 2 "Package_TO_SOT_SMD:SOT-23" H 6150 10125 50  0001 L CIN
F 3 "http://www.infineon.com/dgdl/Infineon-BC857SERIES_BC858SERIES_BC859SERIES_BC860SERIES-DS-v01_01-en.pdf?fileId=db3a304314dca389011541da0e3a1661" H 5950 10200 50  0001 L CNN
	1    5950 10200
	0    -1   -1   0   
$EndComp
Wire Wire Line
	4050 10100 3800 10100
Connection ~ 3800 10100
Wire Wire Line
	4150 10100 4050 10100
Connection ~ 4050 10100
Wire Wire Line
	2350 10100 2600 10100
Connection ~ 2600 10100
Wire Wire Line
	4900 10100 5100 10100
Connection ~ 5100 10100
Wire Wire Line
	6300 10100 6550 10100
Connection ~ 6300 10100
Connection ~ 6550 10100
$EndSCHEMATC
